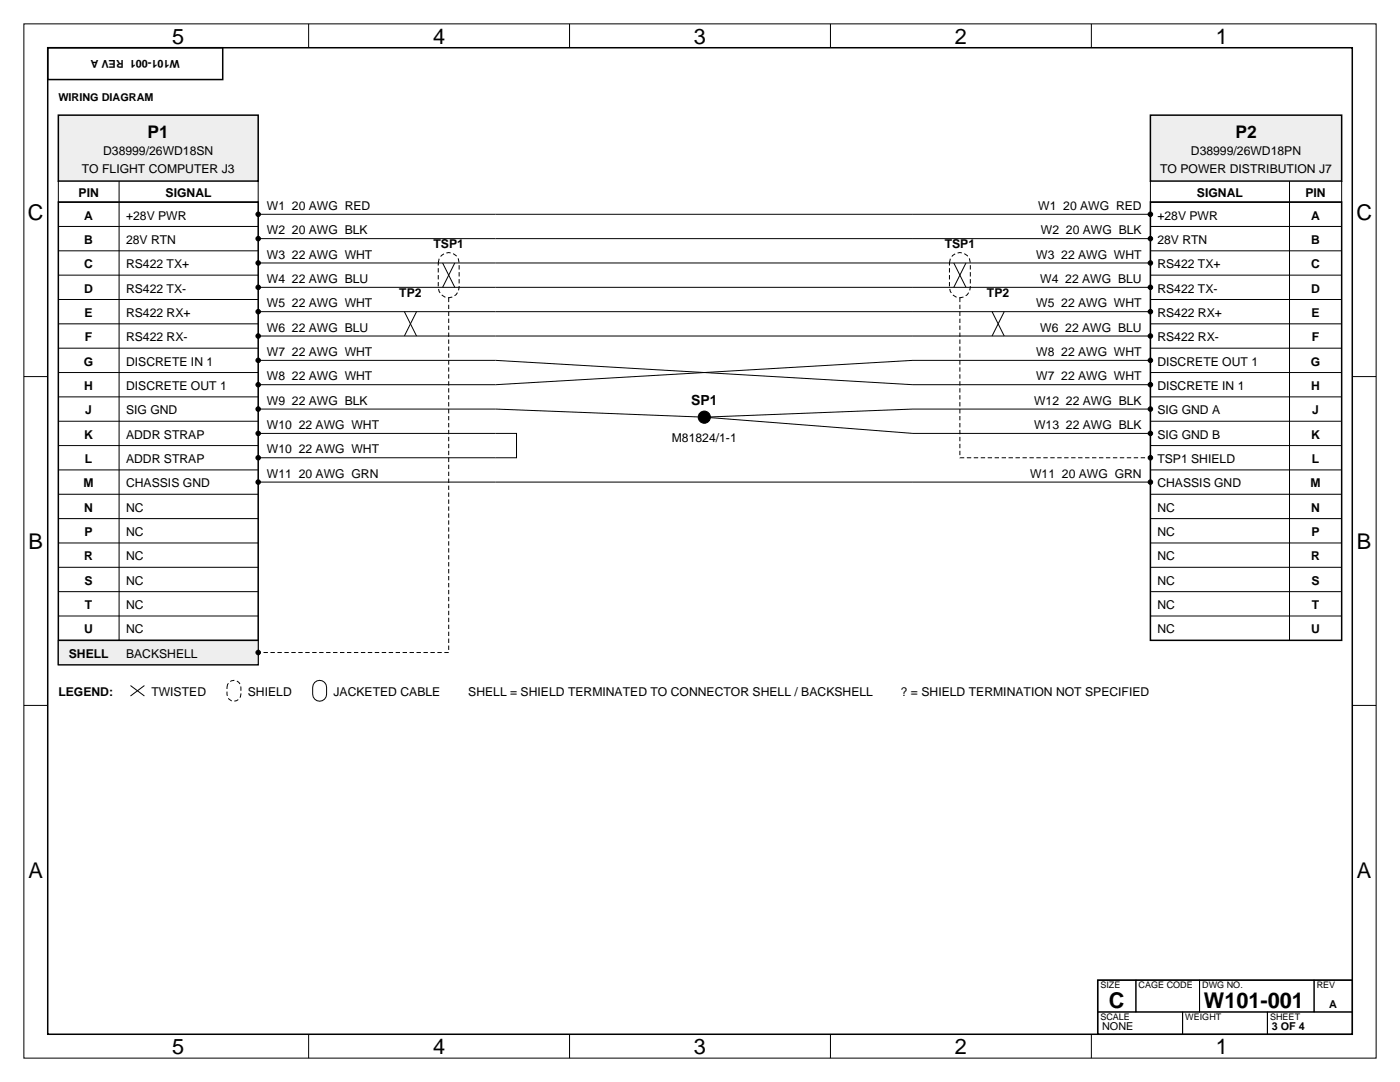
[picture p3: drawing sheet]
<svg xmlns="http://www.w3.org/2000/svg" width="559mm" height="432mm" viewBox="0 0 559 432" stroke-linecap="round" stroke-linejoin="round" font-family="sans-serif">
<g fill="none" stroke="#000" stroke-width=".4">
<path d="M9.5 9.5h539.8v412.8h-539.8zM123.2 9.5v9.6M227.3 9.5v9.6M331.5 9.5v9.6M435.6 9.5v9.6M9.5 150.3h9.5M539.8 150.3h9.5M9.5 281.5h9.5M539.8 281.5h9.5M123.2 412.7v9.6M227.3 412.7v9.6M331.5 412.7v9.6"/>
<path d="M435.6 412.7v9.6"/>
</g>
<path d="M19 19.1h520.8v393.6h-520.8zM19 19.1h69.9v12.7h-69.9z" fill="none" stroke="#000" stroke-width=".6"/>
<path d="M23.3 46h79.8v26.3h-79.8z" fill-rule="evenodd" fill="#eee" stroke="#000" stroke-width=".6"/>
<path d="M23.3 72.3h79.8v8.4h-79.8z" fill-rule="evenodd" fill="#fff" stroke="#000" stroke-width=".4"/>
<path d="M23.3 80.7h79.8v184.6h-79.8z" fill="none" stroke="#000" stroke-width=".6"/>
<g fill="none" stroke="#000" stroke-width=".4">
<path d="M47.5 72.3v193M23.3 90.4h79.8M103.1 85.5h94.7M103.1 95.2h94.7M23.3 100.1h79.8M23.3 109.8h79.8M23.3 119.5h79.8M103.1 104.9h94.7M103.1 114.7h94.7M23.3 129.2h79.8M23.3 139h79.8M103.1 124.4h94.7"/>
<path d="M103.1 134.1h94.7M23.3 148.7h79.8M23.3 158.4h79.8M103.1 143.8h94.7M103.1 153.5h94.7M23.3 168.1h79.8M23.3 177.8h79.8M103.1 163.2h94.7M103.1 173h94.7M23.3 187.5h79.8M23.3 197.3h79.8M103.1 182.7h94.7"/>
<path d="M103.1 192.4h94.7M23.3 207h79.8M23.3 216.7h79.8M23.3 226.4h79.8M23.3 236.1h79.8M23.3 245.8h79.8"/>
</g>
<g fill="#000" stroke="#000" stroke-width=".4">
<circle cx="103.1" cy="95.2" r=".9"/>
<circle cx="103.1" cy="85.5" r=".9"/>
<circle cx="103.1" cy="104.9" r=".9"/>
<circle cx="103.1" cy="114.7" r=".9"/>
<circle cx="103.1" cy="134.1" r=".9"/>
<circle cx="103.1" cy="124.4" r=".9"/>
<circle cx="103.1" cy="153.5" r=".9"/>
<circle cx="103.1" cy="143.8" r=".9"/>
<circle cx="103.1" cy="163.2" r=".9"/>
<circle cx="103.1" cy="173" r=".9"/>
<circle cx="103.1" cy="182.7" r=".9"/>
<circle cx="103.1" cy="192.4" r=".9"/>
</g>
<path d="M23.3 255.5h79.8v9.8h-79.8z" fill-rule="evenodd" fill="#eee" stroke="#000" stroke-width=".4"/>
<path d="M23.3 255.5h79.8" fill="none" stroke="#000" stroke-width=".6"/>
<circle cx="103.1" cy="260.4" r=".9" fill="#000" stroke="#000" stroke-width=".4"/>
<path d="M459.2 46h76.3v26.3h-76.3z" fill-rule="evenodd" fill="#eee" stroke="#000" stroke-width=".6"/>
<path d="M459.2 72.3h76.3v8.4h-76.3z" fill-rule="evenodd" fill="#fff" stroke="#000" stroke-width=".4"/>
<path d="M459.2 80.7h76.3v174.8h-76.3z" fill="none" stroke="#000" stroke-width=".6"/>
<g fill="none" stroke="#000" stroke-width=".4">
<path d="M514.7 72.3v183.2M197.8 85.5h261.4M197.8 95.2h261.4M459.2 90.4h76.3M176.7 104.9l4.8 9.8M181.5 104.9l-4.8 9.8M197.8 104.9h261.4M197.8 114.7h261.4M380.7 104.9l4.9 9.8M385.6 104.9l-4.9 9.8M459.2 100.1h76.3M459.2 109.8h76.3"/>
<path d="M459.2 119.5h76.3M161.4 124.4l4.9 9.7M166.3 124.4l-4.9 9.7M197.8 124.4h261.4M197.8 134.1h261.4M396 124.4l4.8 9.7M400.8 124.4l-4.8 9.7M459.2 129.2h76.3M459.2 139h76.3M197.8 143.8l166.6 9.7h94.8M459.2 143.8h-94.8l-166.6 9.7M459.2 148.7h76.3"/>
<path d="M459.2 158.4h76.3M197.8 173h8.4v9.7h-8.4M197.8 163.2l83.3 3.3M281.1 166.5l83.3 6.5h94.8M459.2 163.2h-94.8l-83.3 3.3M459.2 168.1h76.3M459.2 177.8h76.3M197.8 192.4h261.4M459.2 187.5h76.3M459.2 197.3h76.3M459.2 207h76.3M459.2 216.7h76.3"/>
<path d="M459.2 226.4h76.3M459.2 236.1h76.3M459.2 245.8h76.3M52.1 273.6l5.5 4.2M57.6 273.6l-5.5 4.2M125.6 272.3a2.78 2.78 0 0 1 3-.6 2.78 2.78 0 0 1 1.8 2.6v2.8a2.78 2.78 0 0 1-2.8 2.7 2.78 2.78 0 0 1-2.8-2.7v-2.8l.2-1.1z"/>
</g>
<g fill="#000" stroke="#000" stroke-width=".4">
<circle cx="459.2" cy="95.2" r=".9"/>
<circle cx="459.2" cy="85.5" r=".9"/>
<circle cx="459.2" cy="104.9" r=".9"/>
<circle cx="459.2" cy="114.7" r=".9"/>
<circle cx="459.2" cy="134.1" r=".9"/>
<circle cx="459.2" cy="124.4" r=".9"/>
<circle cx="459.2" cy="153.5" r=".9"/>
<circle cx="459.2" cy="143.8" r=".9"/>
<circle cx="281.1" cy="166.5" r="2.43"/>
<circle cx="459.2" cy="163.2" r=".9"/>
<circle cx="459.2" cy="173" r=".9"/>
<circle cx="459.2" cy="182.7" r=".9"/>
<circle cx="459.2" cy="192.4" r=".9"/>
</g>
<path d="M176.2 102a4.2 4.2 0 0 1 4.5-.9 4.2 4.2 0 0 1 2.6 3.8v9.8a4.2 4.2 0 0 1-4.2 4.1 4.2 4.2 0 0 1-4.2-4.1v-9.8l.4-1.5zM179.1 118.8v141.6h-74M380.2 102a4.2 4.2 0 0 1 4.5-.9 4.2 4.2 0 0 1 2.6 3.8v9.8a4.2 4.2 0 0 1-4.2 4.1 4.2 4.2 0 0 1-4.1-4.1v-9.8l.3-1.5zM383.1 118.8v63.9h74M91.4 272.3a2.78 2.78 0 0 1 3-.6 2.78 2.78 0 0 1 1.8 2.6v2.8a2.78 2.78 0 0 1-2.8 2.7 2.78 2.78 0 0 1-2.8-2.7v-2.8l.2-1.1z" fill="none" stroke="#000" stroke-width=".4" stroke-dasharray="1.7 1" stroke-linecap="butt"/>
<path d="M438.1 391.2h101.7v21.5h-101.7z" fill-rule="evenodd" fill="#fff" stroke="#000" stroke-width=".6"/>
<path d="M438.1 391.2h15.3v12.7h-15.3zM453.4 391.2h25.4v12.7h-25.4zM478.8 391.2h45.7v12.7h-45.7zM524.5 391.2h15.3v12.7h-15.3zM438.1 403.9h33.9v8.8h-33.9zM472 403.9h33.9v8.8h-33.9zM505.9 403.9h33.9v8.8h-33.9z" fill="none" stroke="#000" stroke-width=".4"/>
<g font-size="8.7">
<text x="68.7" y="17.4">5</text>
<text x="172.9" y="17.4">4</text>
<text x="277" y="17.4">3</text>
<text x="381.1" y="17.4">2</text>
<text x="485.3" y="17.4">1</text>
<text x="11.2" y="87.8">C</text>
<text x="541.4" y="87.8">C</text>
<text x="11.4" y="219">B</text>
<text x="541.6" y="219">B</text>
<text x="11.4" y="350.3">A</text>
<text x="541.6" y="350.3">A</text>
<text x="442.6" y="402.1">C</text>
<text x="480.6" y="402.1">W101-001</text>
<text x="68.7" y="420.6">5</text>
<text x="172.9" y="420.6">4</text>
<text x="277" y="420.6">3</text>
<text x="381.1" y="420.6">2</text>
<text x="485.3" y="420.6">1</text>
</g>
<g font-size="6.9">
<text x="58.9" y="55">P1</text>
<text x="493.1" y="55">P2</text>
</g>
<text font-size="5.6" x="275.9" y="161.6">SP1</text>
<g font-size="4.9">
<text x="41.2" y="61.9">D38999/26WD18SN</text>
<text x="475.3" y="61.9">D38999/26WD18PN</text>
<text x="32.7" y="68.9">TO FLIGHT COMPUTER J3</text>
<text x="463.1" y="68.9">TO POWER DISTRIBUTION J7</text>
<text x="31.4" y="78.6">PIN</text>
<text x="66.1" y="78.6">SIGNAL</text>
<text x="106.5" y="83.8">W1 20 AWG RED</text>
<text x="414.4" y="83.8">W1 20 AWG RED</text>
<text x="477.8" y="78.6">SIGNAL</text>
<text x="521.1" y="78.6">PIN</text>
<text x="33.7" y="87.6">A</text>
<text x="50.3" y="87.6">+28V PWR</text>
<text x="462" y="87.6">+28V PWR</text>
<text x="523.4" y="87.6">A</text>
<text x="106.5" y="93.5">W2 20 AWG BLK</text>
<text x="415.5" y="93.5">W2 20 AWG BLK</text>
<text x="33.7" y="97.3">B</text>
<text x="50.3" y="97.3">28V RTN</text>
<text x="173" y="99">TSP1</text>
<text x="377.1" y="99">TSP1</text>
<text x="462" y="97.3">28V RTN</text>
<text x="523.4" y="97.3">B</text>
<text x="33.7" y="107">C</text>
<text x="50.3" y="107">RS422 TX+</text>
<text x="106.5" y="103.2">W3 22 AWG WHT</text>
<text x="413.6" y="103.2">W3 22 AWG WHT</text>
<text x="462" y="107">RS422 TX+</text>
<text x="523.4" y="107">C</text>
<text x="106.5" y="112.9">W4 22 AWG BLU</text>
<text x="415.2" y="112.9">W4 22 AWG BLU</text>
<text x="33.7" y="116.7">D</text>
<text x="50.3" y="116.7">RS422 TX-</text>
<text x="159.4" y="118.5">TP2</text>
<text x="393.9" y="118.5">TP2</text>
<text x="462" y="116.7">RS422 TX-</text>
<text x="523.4" y="116.7">D</text>
<text x="106.5" y="122.6">W5 22 AWG WHT</text>
<text x="413.6" y="122.6">W5 22 AWG WHT</text>
<text x="33.8" y="126.5">E</text>
<text x="50.3" y="126.5">RS422 RX+</text>
<text x="462" y="126.5">RS422 RX+</text>
<text x="523.5" y="126.5">E</text>
<text x="33.9" y="136.2">F</text>
<text x="50.3" y="136.2">RS422 RX-</text>
<text x="106.5" y="132.4">W6 22 AWG BLU</text>
<text x="415.2" y="132.4">W6 22 AWG BLU</text>
<text x="462" y="136.2">RS422 RX-</text>
<text x="523.6" y="136.2">F</text>
<text x="106.5" y="142.1">W7 22 AWG WHT</text>
<text x="413.6" y="142.1">W8 22 AWG WHT</text>
<text x="33.5" y="145.9">G</text>
<text x="50.3" y="145.9">DISCRETE IN 1</text>
<text x="462" y="145.9">DISCRETE OUT 1</text>
<text x="523.2" y="145.9">G</text>
<text x="33.7" y="155.6">H</text>
<text x="50.3" y="155.6">DISCRETE OUT 1</text>
<text x="106.5" y="151.8">W8 22 AWG WHT</text>
<text x="413.6" y="151.8">W7 22 AWG WHT</text>
<text x="462" y="155.6">DISCRETE IN 1</text>
<text x="523.4" y="155.6">H</text>
<text x="106.5" y="161.5">W9 22 AWG BLK</text>
<text x="412.8" y="161.5">W12 22 AWG BLK</text>
<text x="34.1" y="165.3">J</text>
<text x="50.3" y="165.3">SIG GND</text>
<text x="462" y="165.3">SIG GND A</text>
<text x="523.8" y="165.3">J</text>
<text x="106.5" y="171.2">W10 22 AWG WHT</text>
<text x="412.8" y="171.2">W13 22 AWG BLK</text>
<text x="33.7" y="175">K</text>
<text x="50.3" y="175">ADDR STRAP</text>
<text x="268.2" y="176.2">M81824/1-1</text>
<text x="462" y="175">SIG GND B</text>
<text x="523.4" y="175">K</text>
<text x="33.9" y="184.8">L</text>
<text x="50.3" y="184.8">ADDR STRAP</text>
<text x="106.5" y="180.9">W10 22 AWG WHT</text>
<text x="462" y="184.8">TSP1 SHIELD</text>
<text x="523.6" y="184.8">L</text>
<text x="106.5" y="190.7">W11 20 AWG GRN</text>
<text x="411.2" y="190.7">W11 20 AWG GRN</text>
<text x="33.4" y="194.5">M</text>
<text x="50.3" y="194.5">CHASSIS GND</text>
<text x="462" y="194.5">CHASSIS GND</text>
<text x="523.1" y="194.5">M</text>
<text x="33.7" y="204.2">N</text>
<text x="50.3" y="204.2">NC</text>
<text x="462" y="204.2">NC</text>
<text x="523.4" y="204.2">N</text>
<text x="33.8" y="213.9">P</text>
<text x="50.3" y="213.9">NC</text>
<text x="462" y="213.9">NC</text>
<text x="523.5" y="213.9">P</text>
<text x="33.7" y="223.6">R</text>
<text x="50.3" y="223.6">NC</text>
<text x="462" y="223.6">NC</text>
<text x="523.4" y="223.6">R</text>
<text x="33.8" y="233.3">S</text>
<text x="50.3" y="233.3">NC</text>
<text x="462" y="233.3">NC</text>
<text x="523.5" y="233.3">S</text>
<text x="33.9" y="243.1">T</text>
<text x="50.3" y="243.1">NC</text>
<text x="462" y="243.1">NC</text>
<text x="523.6" y="243.1">T</text>
<text x="33.7" y="252.8">U</text>
<text x="50.3" y="252.8">NC</text>
<text x="462" y="252.8">NC</text>
<text x="523.4" y="252.8">U</text>
<text x="27.4" y="262.5">SHELL</text>
<text x="50.3" y="262.5">BACKSHELL</text>
<text x="23.3" y="277.8">LEGEND:</text>
<text x="60.4" y="277.8">TWISTED</text>
<text x="98.9" y="277.8">SHIELD</text>
<text x="133.1" y="277.8">JACKETED CABLE</text>
<text x="186.9" y="277.8">SHELL = SHIELD TERMINATED TO CONNECTOR SHELL / BACKSHELL</text>
<text x="359.6" y="277.8">? = SHIELD TERMINATION NOT SPECIFIED</text>
</g>
<g font-size="4.3">
<text x="71.8" y="23.8" transform="rotate(-180 71.8 23.8)">W101-001 REV A</text>
<text x="23.3" y="40.3">WIRING DIAGRAM</text>
<text x="530.6" y="402.1">A</text>
<text x="439.9" y="411">NONE</text>
<text x="507.6" y="411">3 OF 4</text>
</g>
<g font-size="3.6">
<text x="439.2" y="394.2">SIZE</text>
<text x="454.4" y="394.2">CAGE CODE</text>
<text x="479.8" y="394.2">DWG NO.</text>
<text x="525.6" y="394.2">REV</text>
<text x="439.2" y="406.9">SCALE</text>
<text x="473.1" y="406.9">WEIGHT</text>
<text x="506.9" y="406.9">SHEET</text>
</g>
</svg>
